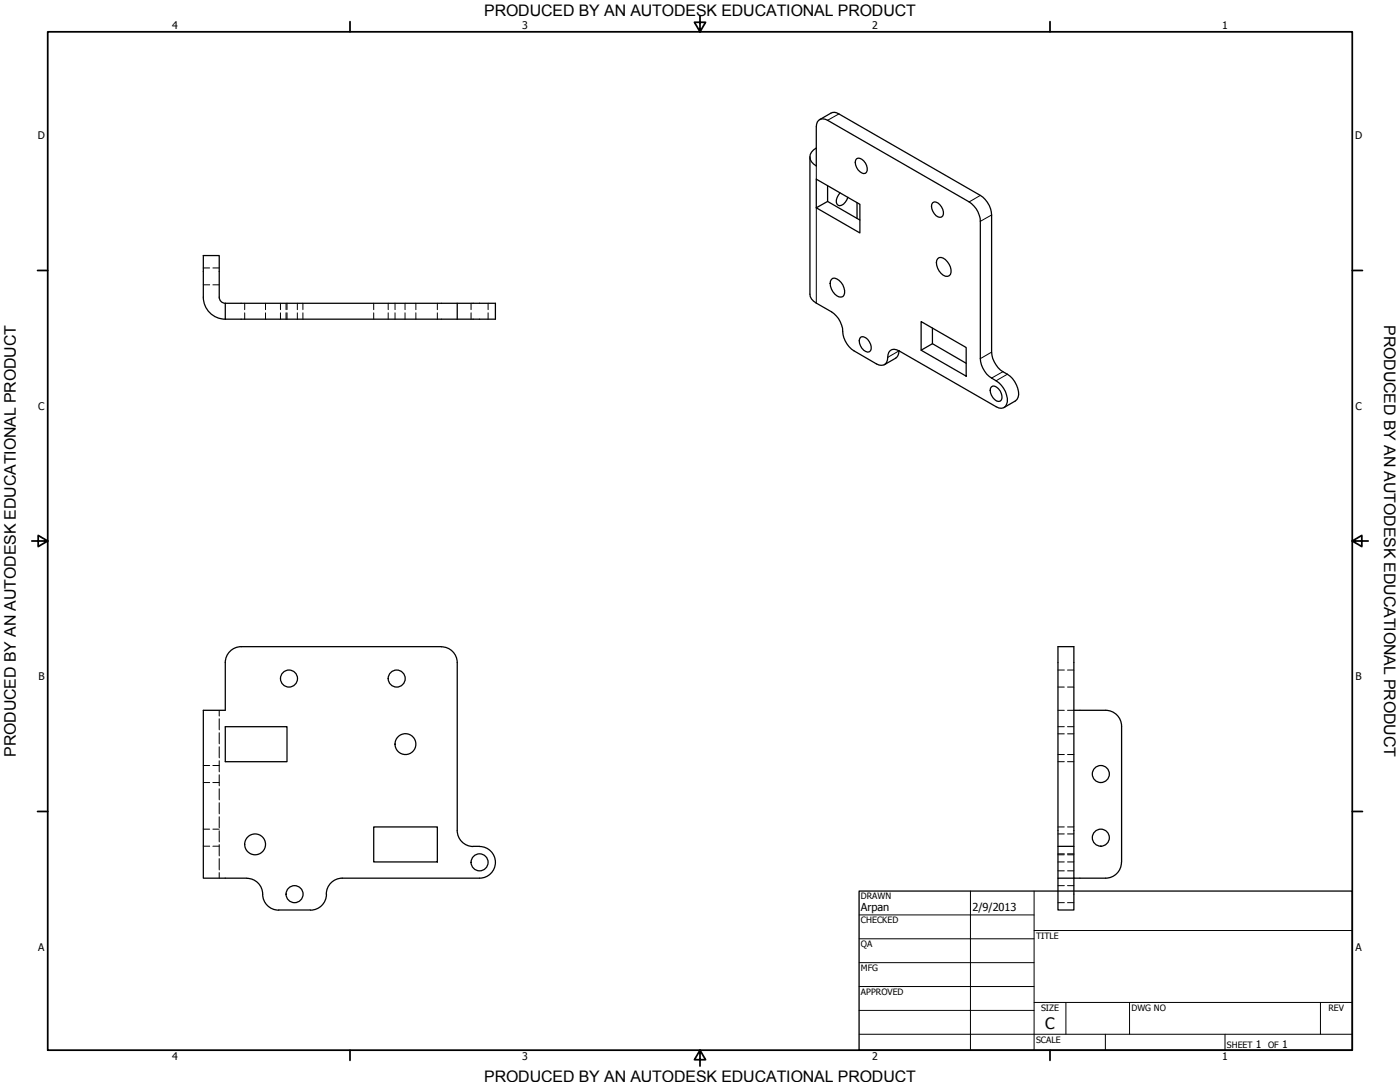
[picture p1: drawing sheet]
<svg xmlns="http://www.w3.org/2000/svg" width="559mm" height="432mm" viewBox="0 0 559 432" stroke-linecap="round" stroke-linejoin="round" font-family="sans-serif">
<!-- layer: Hidden (ANSI) -->
<g fill="none" stroke="#000" stroke-width=".4">
<path d="M81.2 106.9h2.5M81.2 113.7h2.5M85 106.9h2.5M85 113.7h2.5M97.7 121v2.6M97.7 124.8v2.6M106 121v2.6M106 124.8v2.6M112 121v2.6M112 124.8v2.6M114.2 121v2.6M114.2 124.8v2.6"/>
<path d="M114.6 121v2.6M114.6 124.8v2.6M118.7 121v2.6M118.7 124.8v2.6M120.9 121v2.6M120.9 124.8v2.6M149.2 121v2.6M149.2 124.8v2.6M154.9 121v2.6M154.9 124.8v2.6M157.7 121v2.6M157.7 124.8v2.6"/>
<path d="M161.7 121v2.6M161.7 124.8v2.6M166 121v2.6M166 124.8v2.6M174.6 121v2.6M174.6 124.8v2.6M188 121v2.6M188 124.8v2.6M194.8 121v2.6M194.8 124.8v2.6M422.3 274.2h2.5M422.3 267.4h2.5"/>
<path d="M426.1 274.2h2.5M426.1 267.4h2.5M87.5 283.5v2.3M87.5 286.8v4.5M87.5 292.4v4.5M87.5 298v4.5M422.3 290h2.5M422.3 292.9h2.5M422.3 283.5h2.5M426.1 290h2.5M426.1 292.9h2.5M426.1 283.5h2.5"/>
<path d="M81.2 305.5h2.5M81.2 312.3h2.5M85 305.5h2.5M85 312.3h2.5M87.5 303.6v4.4M87.5 309.2v4.4M87.5 314.8v4.4M422.3 304h2.5M422.3 301.1h2.5M426.1 304h2.5M426.1 301.1h2.5M81.2 330.9h2.5"/>
<path d="M81.2 337.7h2.5M85 330.9h2.5M85 337.7h2.5M87.5 320.4v4.4M87.5 325.9v4.5M87.5 331.5v4.5M87.5 337.1v4.5M422.3 330h2.5M422.3 332.8h2.5M426.1 330h2.5M426.1 332.8h2.5M87.5 342.6v4.6"/>
<path d="M87.5 348.2v2.3M422.3 344h2.5M422.3 341.1h2.5M422.3 353.4h2.5M422.3 347.5h2.5M422.3 340.7h2.5M426.1 344h2.5M426.1 341.1h2.5M426.1 353.4h2.5M426.1 347.5h2.5M426.1 340.7h2.5M422.3 360.2h2.5"/>
<path d="M426.1 360.2h2.5"/>
</g>
<!-- layer: Visible (ANSI) -->
<g fill="none" stroke="#000" stroke-width=".51">
<path d="M325.8 50.6v15.6M330.3 48l56.5 32.6M334.8 45.5l56.5 32.5M325.8 71.5l17.4 10v11.5l-17.4-10.1 4.5-2.5 12.9 7.4M335.3 77a3.5 3.5 0 0 0-.8 4.9 3.5 3.5 0 0 0 3.9-3.2M341.9 63.4a3.3 3.3 0 0 1 4 2.6 2.09 2.09 0 0 1-1.2 3.3 4.3 4.3 0 0 1-2.8-5.9zM342.1 80.9v6.2M372.3 80.9a2.08 2.08 0 0 1 2.9 .8 3.4 3.4 0 0 1 .6 4.9 3.6 3.6 0 0 1-3.9-3.4v-1.7zM391.3 88.3v54.8M395.8 85.8v54.7M81.2 118.6v-16.6h6.3v16.6M81.2 118.6a8.8 8.8 0 0 0 8.7 8.8"/>
<path d="M87.5 118.6l.3 1.1 .6 .8 1.5 .5M331.9 111.5a2.06 2.06 0 0 1 3 .4 5.7 5.7 0 0 1 2 5.9 1.87 1.87 0 0 1-2.9 .2 5.6 5.6 0 0 1-2.1-6.5zM374.3 103.3a2.11 2.11 0 0 1 3 .3 5.6 5.6 0 0 1 2 5.9 2.23 2.23 0 0 1-3.7-.4 5 5 0 0 1-1.3-5.8zM89.9 121h107.8v6.4h-107.8M89.9 121v6.4M182.5 121v6.4M325.8 121l6.1 3.5a9.7 9.7 0 0 1 4.5 7.8M343.5 134.6a3.3 3.3 0 0 1 4 2.8 2.05 2.05 0 0 1-1.2 3.1 4.3 4.3 0 0 1-2.8-5.9zM367.7 128.3l17.9 10.4v11.4l-17.9-10.3zM372.2 130.9v6.3l13.4 7.8M372.2 137.2l-4.5 2.6M340.9 140l8.9 5.2"/>
<path d="M354.3 142.6a2.74 2.74 0 0 1 1.3-2.9 2.74 2.74 0 0 1 3.2 .3l38.8 22.3M395.7 154.4a2.05 2.05 0 0 1 2.8 .7 3.6 3.6 0 0 1 .7 5 3.9 3.9 0 0 1-4-4.3zM395.8 150.9l1.8 1.1M400.3 148.3l1.8 1.1M176.1 258.1h-79.8a6.4 6.4 0 0 0-6.4 6.3v19.1h-8.7v67h17.3M176.2 258.1a6.3 6.3 0 0 1 6.3 6.3v67a6.3 6.3 0 0 0 6.3 6.4 7.8 7.8 0 0 1 7.7 2.6 6.3 6.3 0 0 1 .5 6.6 6.3 6.3 0 0 1-5.6 3.5h-54.8a6.4 6.4 0 0 0-6.4 6.3M89.9 290h24.7v14h-24.7zM428.6 283.5h12.7M441.3 283.5a6.4 6.4 0 0 1 6.4 6.3M447.7 289.8v54.3M149.2 330h25.4v14h-25.4zM422.3 337.8h6.3"/>
<path d="M98.5 350.5a6.5 6.5 0 0 1 6.4 7.4 6.4 6.4 0 0 0 6.3 5.3M130.3 356.8a6.4 6.4 0 0 1-6.4 6.4M422.3 350.5h6.3v12.7h-6.3zM422.3 350.5v-92.4h6.3v92.4M428.6 350.5h12.7M447.6 344.1a6.3 6.3 0 0 1-6.3 6.4M111.2 363.2h12.7"/>
<circle cx="115.3" cy="270.8" r="3.4"/>
<circle cx="158.3" cy="270.8" r="3.4"/>
<circle cx="161.8" cy="297" r="4.2"/>
<circle cx="439.4" cy="308.9" r="3.4"/>
<circle cx="101.8" cy="337" r="4.2"/>
<circle cx="439.4" cy="334.3" r="3.4"/>
<circle cx="117.6" cy="356.8" r="3.4"/>
<circle cx="191.4" cy="344.1" r="3.4"/>
</g>
<!-- layer: Visible Narrow (ANSI) -->
<path d="M334.8 45.5l-4.5 2.5M325.8 66.2v5.3M391.3 78l-4.5 2.6M325.8 82.9v38.1M395.8 85.8l-4.5 2.5M358.8 140l-4.5 2.6M395.8 140.5l-4.5 2.6M400.3 148.3l-4.5 2.6M402.1 149.4l-4.5 2.6" fill="none" stroke="#000" stroke-width=".4"/>
<g fill="none" stroke="#000" stroke-width=".51">
<path d="M325.8 59.1a3.8 3.8 0 0 0-2.5 3.5 3.8 3.8 0 0 0 2.5 3.6M330.3 48a2.78 2.78 0 0 0-3.1-.3 2.78 2.78 0 0 0-1.4 2.9M334.8 45.5a2.96 2.96 0 0 0-3.1-.4l-4.5 2.7M323.3 62.6v54.8a4.3 4.3 0 0 0 2.5 3.6M325.8 71.5v11.4M330.3 74.1v6.3M391.3 78a9.9 9.9 0 0 1 4.5 7.8M386.8 80.6a9.7 9.7 0 0 1 4.5 7.7M336.4 132.3a10 10 0 0 0 4.5 7.7M354.3 142.6a2.75 2.75 0 0 1-1.3 2.9 2.75 2.75 0 0 1-3.2-.3M358.8 140a3.5 3.5 0 0 1-1.3 2.9l-4.5 2.6M391.3 143.1a10 10 0 0 0 4.5 7.8"/>
<path d="M395.8 140.5a10.2 10.2 0 0 0 4.5 7.8M397.6 152a8.8 8.8 0 0 1 4.2 9.4 2.54 2.54 0 0 1-4.2 .9M402.1 149.4a9.3 9.3 0 0 1 4.2 9.2l-1 1.4-4.6 2.6"/>
</g>
<!-- layer: Border (ANSI) -->
<g fill="none" stroke="#000" stroke-width=".7">
<path d="M19 12.7h520.8v406.4h-520.8zM139.7 8.6v4.1M279.4 6.3v6.4l-2.2-3.8h4.4l-2.2 3.8M419.1 8.6v4.1M15 107.9h4M539.8 107.9h4M12.7 215.9h6.3l-3.8-2.2v4.4l3.8-2.2M539.8 215.9l3.8 2.2v-4.4l-3.8 2.2h6.3M15 323.8h4M539.8 323.8h4M139.7 419.1v4.1M279.4 419.1l2.2 3.8h-4.4l2.2-3.8v6.3"/>
<path d="M419.1 419.1v4.1"/>
</g>
<!-- layer: Title (ANSI) -->
<g fill="none" stroke="#000" stroke-width=".4">
<path d="M387.3 355.6v63.5M412.7 355.6v63.5M342.9 365.1h69.8M342.9 374.6h69.8M412.7 371.3h127.1M342.9 384.2h69.8M342.9 393.7h69.8M342.9 412.7h196.9M342.9 403.2h69.8M412.7 400h127.1M425.4 400v12.7M441.2 412.7v6.4"/>
<path d="M450.8 400v12.7M488.9 412.7v6.4M527 400v12.7"/>
</g>
<path d="M342.9 355.6h196.9v63.5h-196.9z" fill="none" stroke="#000" stroke-width=".51"/>
<g font-size="6.4">
<text x="552.4" y="129.8" transform="rotate(90 552.4 129.8)">PRODUCED BY AN AUTODESK EDUCATIONAL PRODUCT</text>
<text x="6.3" y="302" transform="rotate(-90 6.3 302)">PRODUCED BY AN AUTODESK EDUCATIONAL PRODUCT</text>
</g>
<g font-size="6.3">
<text x="193.3" y="6.3">PRODUCED BY AN AUTODESK EDUCATIONAL PRODUCT</text>
<text x="417.2" y="410.6">C</text>
<text x="193.3" y="431.8">PRODUCED BY AN AUTODESK EDUCATIONAL PRODUCT</text>
</g>
<g font-size="4.4">
<text x="343.7" y="363.5">Arpan</text>
<text x="388.1" y="363.7">2/9/2013</text>
</g>
<g font-size="4.2">
<text x="68.7" y="11.7">4</text>
<text x="208.4" y="11.7">3</text>
<text x="348.1" y="11.7">2</text>
<text x="487.8" y="11.7">1</text>
<text x="15.1" y="55.5">D</text>
<text x="540.9" y="55.5">D</text>
<text x="15.2" y="163.4">C</text>
<text x="541" y="163.4">C</text>
<text x="15.3" y="271.4">B</text>
<text x="541.1" y="271.4">B</text>
<text x="15.2" y="379.3">A</text>
<text x="541" y="379.3">A</text>
<text x="501.3" y="418.3">1</text>
<text x="511.8" y="418.3">1</text>
<text x="68.7" y="423.2">4</text>
<text x="208.4" y="423.2">3</text>
<text x="348.1" y="423.2">2</text>
<text x="487.8" y="423.2">1</text>
</g>
<g font-size="3.5">
<text x="343.7" y="358.9">DRAWN</text>
<text x="343.7" y="368.5">CHECKED</text>
<text x="413.5" y="374.6">TITLE</text>
<text x="343.7" y="378">QA</text>
<text x="343.7" y="387.5">MFG</text>
<text x="343.7" y="397.1">APPROVED</text>
<text x="415.5" y="403.4">SIZE</text>
<text x="451.6" y="403.4">DWG NO</text>
<text x="530.3" y="403.4">REV</text>
<text x="413.5" y="416.1">SCALE</text>
<text x="489.7" y="418.3">SHEET</text>
<text x="506.2" y="418.3">OF</text>
</g>
</svg>
